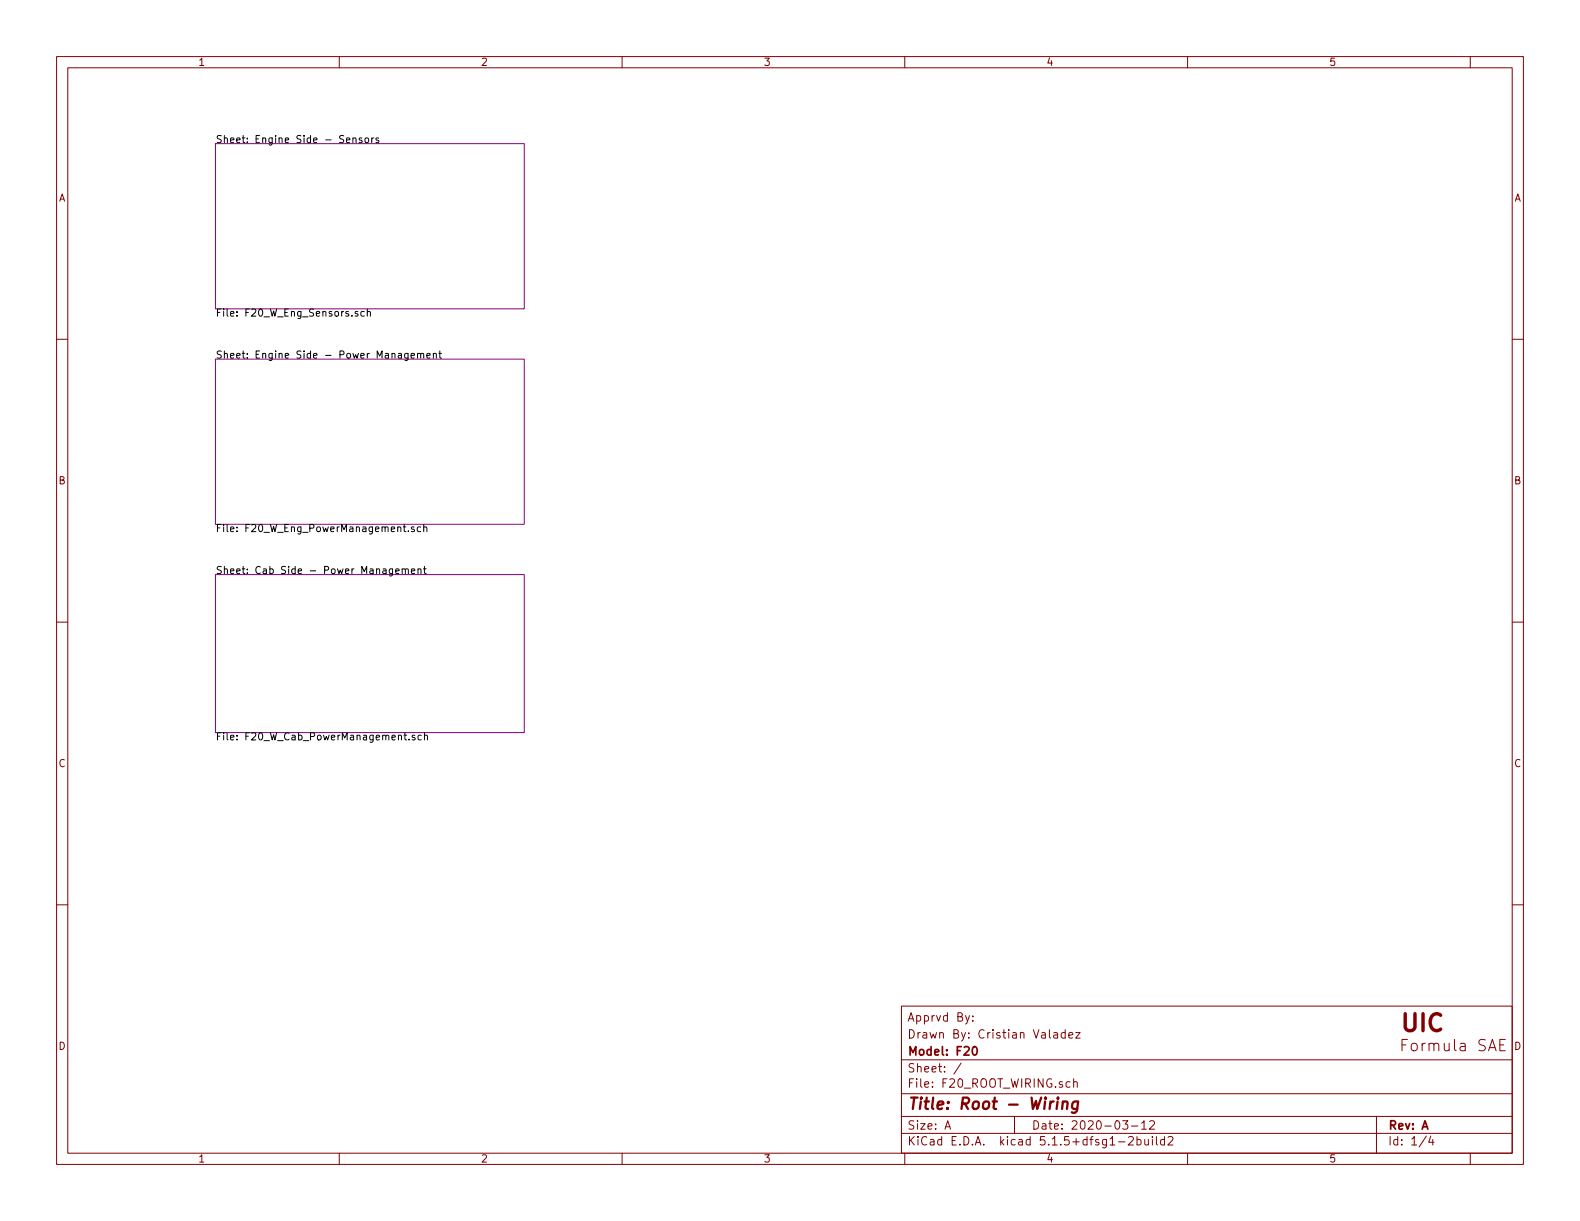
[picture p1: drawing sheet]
<svg xmlns="http://www.w3.org/2000/svg" width="279mm" height="216mm" viewBox="0 0 279 216" stroke-linecap="round" stroke-linejoin="round" font-family="sans-serif">
<g fill="none" stroke="#840000" stroke-width=".18">
<path d="M10 10h259.4v195.9h-259.4zM12 12h255.4v191.9h-255.4zM60 10v2M110 10v2M160 10v2M210 10v2M260 10v2M10 60h2M267.4 60h2M10 110h2M267.4 110h2M10 160h2"/>
<path d="M267.4 160h2M159.4 177.9h108v26h-108zM171.4 179.6l-.4 1.3-.3 .2M172 179.7v.1M159.4 197.4h108M159.4 193.4h108M159.4 187.4h108M167.1 199.7l.5-1.5 .5 1.5M167.2 199.2h.8M170 188l-1.3 1.9M172 180.4v.2M179.4 197.4v3"/>
<path d="M186.4 182.7h.5l.1 .9M187 182.9l-.5 .1-.2 .2 .1 .3 .1 .1 .5-.1M188.4 182.7l-.5-.1-.2 .3v.5l.2 .2 .5-.1M188.4 182.1v1.5M189 183.1l.7-.2v-.2l-.5-.1-.2 .2 .1 .7h.6M189.2 191.3h-.4l-.3 .2 .1 .6 .2 .2 .4-.1M189.9 191.4l.2-.1h.3l.1 1M189.9 190.8v1.5M190.2 182.6h.8l-.8 1h.8M198.5 198.2h.9l-.4 .6 .4 .1v.6l-.2 .2-.7-.2M200.1 199.1h1.1M201.9 198.6l.4-.4v1.5"/>
<path d="M201.9 199.7h.8M203.3 198.3l.2-.1h.4l.2 .1 .1 .3-1 1.1h1M243.4 197.4v6.5M265.2 184.8h.7M266.2 183.8h-1v2h1M60 203.9v2M110 203.9v2M159.4 200.4h108M160 203.9v2M197.8 201.9h1.1M199.6 201.1l.2-.1h.4l.2 .4-.9 1.1h.9M201.1 201.5h.4l.3 .3-.1 .6h-.6"/>
<path d="M201.1 201v1.5M202.4 201.5l.1 .9 .3 .1 .3-.2M203.1 201.5v1M203.8 201v.1M203.8 201.5v1M204.5 201v1.3l.2 .2M205.9 201.5h-.4l-.3 .3 .1 .5 .2 .2 .4-.1M205.9 201v1.5M206.6 201.1l.2-.1h.3l.3 .4-.9 1.1h.9M210 203.9v2M252.2 200.9l-1.2 1.9M253 200.9l-.3 1.1h.9"/>
<path d="M253.4 201.5v1M260 203.9v2"/>
</g>
<path d="M187 194.8l-.2 1.3M187.1 194.1v.2M187.9 194.9a.52 .52 0 0 1 .9 .1l-.1 1.1M188 194.8l-.2 1.3M190.6 194.8a.68 .68 0 0 0-1 .3v.6l.1 .3 .2 .1 .6-.1M190.7 194.8l-.3 1.6a.62 .62 0 0 1-.9 .3" fill="none" stroke="#840000" stroke-width=".41"/>
<path d="M172.1 185.1h.2a.8 .8 0 0 1 .5 .7 .8 .8 0 0 1-.5 .8 1 1 0 0 1-.2-1.5z" fill="none" stroke="#840000" stroke-width=".3"/>
<path d="M38.1 25.4h54.6v29.2h-54.6zM38.1 63.5h54.6v29.2h-54.6zM38.1 101.6h54.6v27.9h-54.6z" fill="none" stroke="#840084" stroke-width=".18"/>
<g fill="none" stroke="#000" stroke-width=".18">
<path d="M61.3 24.8l.6-.1-.1-.3h-.4l-.1 .2v.6h.5M62.4 24.5l.2-.1h.3l.1 .8M62.4 24.4v.8M64 24.4h-.3l-.2 .2 .1 .1 .4 .2v.3h-.5M64.6 24.4h.3l.3 .2-.1 .6h-.3l-.2-.1zM65.7 24.4v.8M66.1 24.4l-.4 .2M67 24.4h-.4l-.1 .2v.1l.5 .2v.3h-.5M63.3 55.1h-.3l-.2 .1v.2l.5 .1v.4h-.5M64.4 55.1h-.3l-.3 .2 .1 .6h.5M64.9 55.2l.2-.1h.3l.1 .8M64.9 54.6v1.3"/>
<path d="M72.2 62.5v1l-.3 .3-.3-.1M72.2 62.5h-.4l-.2 .2 .1 .6h.5M72.7 62.9l.6-.1-.1-.3h-.3l-.2 .2v.6h.5M73.8 62.6l.2-.1h.3l.1 .8M73.8 62.5v.8M74.4 62.7l.2-.2h.3v.8M75.5 62.9l.6-.1-.1-.3h-.3l-.2 .2v.6h.5M76.6 62.6l.2-.1h.3l.1 .8M76.6 62.5v.8M77.6 62.5h.5M77.8 62.1v1l.3 .2M72.2 93.9v.1"/>
<path d="M73.2 93.2h-.3l-.2 .1 .1 .2 .4 .1v.4h-.5M74.4 93.2h-.4l-.2 .2 .1 .6h.5M74.9 93.3l.2-.1h.3l.1 .8M74.9 92.7v1.3M69.4 100.6v1.1l-.2 .2-.3-.1M69.4 100.6h-.3l-.3 .2 .1 .6h.5M70 101l.6-.1-.1-.3h-.3l-.2 .2v.6h.5M71.1 100.7l.2-.1h.3l.1 .8M71.1 100.6v.8M71.7 100.8l.2-.2h.3v.8M72.7 101l.7-.1-.1-.3h-.4l-.2 .2 .1 .6h.5M73.9 100.7l.2-.1h.3v.8"/>
<path d="M73.9 100.6v.8M74.9 100.6h.5M75.1 100.2v1l.3 .2M72.3 130.7v.1M73.4 130h-.3l-.2 .2v.2l.5 .1v.3h-.5M74.5 130h-.4l-.2 .2 .1 .6h.5M75.1 130.1l.1-.1h.3l.1 .8M75.1 129.6v1.2"/>
</g>
<text font-size="4.2" fill="#840000" x="247.4" y="182.4">UIC</text>
<g font-size="2.8" fill="#840000">
<text x="247.4" y="185.9">Formula SAE</text>
<text x="160.4" y="196.2">Title: Root - Wiring</text>
</g>
<g font-size="2.1" fill="#840000">
<text x="160.4" y="183.6">Drawn By: Cristian Valadez</text>
<text x="160.4" y="180.6">Apprvd By:</text>
<text x="160.4" y="189.6">Sheet: /</text>
<text x="160.4" y="186.6">Model: F20</text>
<text x="160.4" y="192.3">File: F20_ROOT_WIRING.sch</text>
<text x="160.4" y="202.5">KiCad E.D.A. kicad 5.1.5+dfsg1-2build2</text>
<text x="160.4" y="199.7">Size: A</text>
<text x="182.4" y="199.7">Date: 2020-03-12</text>
<text x="245.4" y="199.7">Rev: A</text>
<text x="245.4" y="202.5">Id: 1/4</text>
</g>
<g font-size="1.8" fill="#840000">
<text x="35" y="11.6">1</text>
<text x="85" y="11.6">2</text>
<text x="135" y="11.6">3</text>
<text x="185" y="11.6">4</text>
<text x="235" y="11.6">5</text>
<text x="10.4" y="35.6">A</text>
<text x="267.8" y="35.6">A</text>
<text x="10.4" y="85.6">B</text>
<text x="267.8" y="85.6">B</text>
<text x="10.4" y="135.6">C</text>
<text x="267.8" y="135.6">C</text>
<text x="10.4" y="185.6">D</text>
<text x="267.8" y="185.6">D</text>
<text x="35" y="205.5">1</text>
<text x="85" y="205.5">2</text>
<text x="135" y="205.5">3</text>
<text x="185" y="205.5">4</text>
<text x="235" y="205.5">5</text>
</g>
<g font-size="1.8">
<text x="38.1" y="25.3">Sheet: Engine Side - Sensors</text>
<text x="38.1" y="56">File: F20_W_Eng_Sensors.sch</text>
<text x="38.1" y="63.4">Sheet: Engine Side - Power Management</text>
<text x="38.1" y="94.1">File: F20_W_Eng_PowerManagement.sch</text>
<text x="38.1" y="101.5">Sheet: Cab Side - Power Management</text>
<text x="38.1" y="130.9">File: F20_W_Cab_PowerManagement.sch</text>
</g>
</svg>
